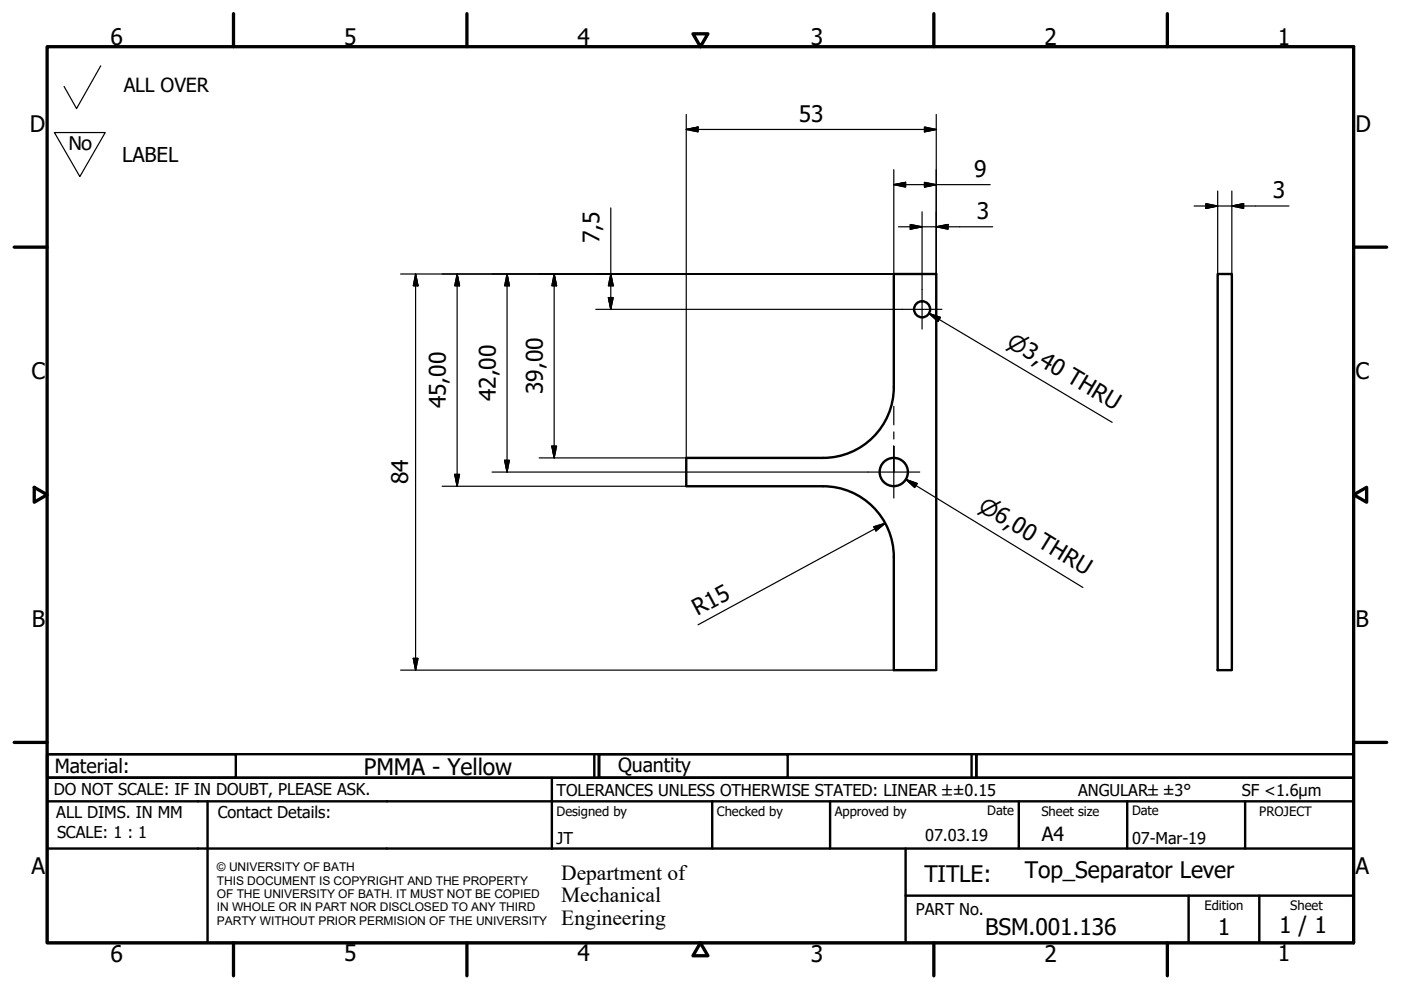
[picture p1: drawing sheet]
<svg xmlns="http://www.w3.org/2000/svg" width="297mm" height="210mm" viewBox="0 0 297 210" stroke-linecap="round" stroke-linejoin="round" font-family="sans-serif">
<!-- layer: Visible (ISO) -->
<g fill="none" stroke="#000" stroke-width=".51">
<path d="M258.2 58.1h3v84h-3zM189.5 82.1v-24h9v84h-9v-24a15 15 0 0 0-15-15h-29v-6h29a15 15 0 0 0 15-15"/>
<circle cx="195.5" cy="65.6" r="1.7"/>
<circle cx="189.5" cy="100.1" r="3"/>
</g>
<!-- layer: Border (ISO) -->
<g fill="none" stroke="#000" stroke-width=".7">
<path d="M10 9.9h277v190h-277zM49.5 2.9v7M99 2.9v7M146.9 7.2h3.2l-1.6 2.7zM198 2.9v7M247.5 2.9v7M3 52.4h7M287 52.4h7M7.3 103.3l2.7 1.6-2.7 1.6zM287 104.9l2.8-1.6v3.2zM3 157.4h7M287 157.4h7"/>
<path d="M49.5 199.9v7M99 199.9v7M148.5 199.9l1.6 2.7h-3.2zM198 199.9v7M247.5 199.9v7"/>
</g>
<!-- layer: Title (ISO) -->
<g fill="none" stroke="#000" stroke-width=".51">
<path d="M10 159.9h40v5h-40zM10 159.9h117v5h-117zM126 159.9v5M127 159.9h40v5h-40zM127 159.9h80v5h-80zM206 159.9v5M207 159.9h80v5h-80zM10 169.9v-5h277v5M10 169.9h277v30h-277zM10 179.9h277M44 169.9v30M117 164.9v15"/>
<path d="M151 169.9v10M176 169.9v10M192 179.9v20M216 169.9v10M239 169.9v10M264 169.9v10M192 189.9h95M252 189.9v10M267 189.9v10"/>
</g>
<!-- layer: Sketch Geometry (ISO) -->
<path d="M21.4 14l-5.2 9-2.6-4.7M11.5 28.1h10.8l-5.4 9.3z" fill="none" stroke="#000" stroke-width=".25"/>
<!-- layer: Dimension (ISO) -->
<g fill="none" stroke="#000" stroke-width=".25">
<path d="M145.5 27.4l2.5-.5v1.1zM145.5 27.4h53M145.5 24.3v72.8h-31.2M189.5 39.2l2.5-.5v1zM189.5 39.2h20.4M189.5 36v22.1M196 26.9l2.5 .5-2.5 .6zM196 38.7l2.5 .5-2.5 .5zM198.5 24.3v33.8h-113.6M88.1 58.1l.5 2.5h-1zM88.1 58.1v84M96.9 58.1l.5 2.5h-1z"/>
<path d="M96.9 58.1v45M107.5 58.1l.5 2.5h-1zM107.5 58.1v42M117.5 58.1l.5 2.5h-1zM117.5 58.1v39M129.5 58.1l.5 2.5h-1zM129.5 44.1v21.5M190.5 48.1h20M193 47.6l2.5 .5-2.5 .5zM195.5 44.9v16.5M198.5 48.1l2.5-.5v1zM253.2 43.7h20.1"/>
<path d="M255.7 43.2l2.5 .5-2.5 .5zM258.2 40.5v17.6M261.2 43.7l2.5-.5v1zM261.2 40.5v17.6M126.3 65.6h65M129 63.1h1l-.5 2.5zM107 97.6h1l-.5 2.5zM117 94.6h1l-.5 2.5zM93.7 103.1h51.8M96.4 100.6h1l-.5 2.5zM104.3 100.1h79.7M185.3 111.7l2.4-.8-2 1.7z"/>
<path d="M187.7 110.9l-39.7 21.6M87.6 139.6h1l-.5 2.5zM84.9 142.1h113.6"/>
</g>
<g fill="#000" stroke="#000" stroke-width=".25">
<path d="M145.5 27.4l2.5-.5zM145.5 27.4l2.5-.5v1.1zM189.5 39.2l2.5-.5zM189.5 39.2l2.5-.5v1zM196 28l2.5-.6zM196 26.9l2.5 .5-2.5 .6zM196 39.7l2.5-.5zM196 38.7l2.5 .5-2.5 .5zM193 48.6l2.5-.5zM193 47.6l2.5 .5-2.5 .5zM198.5 48.1l2.5-.5zM198.5 48.1l2.5-.5v1z"/>
<path d="M255.7 44.2l2.5-.5zM255.7 43.2l2.5 .5-2.5 .5zM261.2 43.7l2.5-.5zM261.2 43.7l2.5-.5v1zM88.1 58.1l.5 2.5zM88.1 58.1l.5 2.5h-1zM96.9 58.1l.5 2.5zM96.9 58.1l.5 2.5h-1zM107.5 58.1l.5 2.5zM107.5 58.1l.5 2.5h-1zM117.5 58.1l.5 2.5zM117.5 58.1l.5 2.5h-1z"/>
<path d="M129 63.1l.5 2.5zM129 63.1h1l-.5 2.5zM129.5 58.1l.5 2.5zM129.5 58.1l.5 2.5h-1zM107 97.6l.5 2.5zM107 97.6h1l-.5 2.5zM117 94.6l.5 2.5zM117 94.6h1l-.5 2.5zM96.4 100.6l.5 2.5zM96.4 100.6h1l-.5 2.5zM185.7 112.6l2-1.7zM185.3 111.7l2.4-.8-2 1.7z"/>
<path d="M87.6 139.6l.5 2.5zM87.6 139.6h1l-.5 2.5z"/>
</g>
<!-- layer: Center Mark (ISO) -->
<path d="M191.3 65.6h8.4M195.5 61.4v8.4M189.5 94.6v5.5v-5.5M189.5 86.1v4M189.5 91.6v1.5M184 100.1h11M189.5 100.1v5.5" fill="none" stroke="#000" stroke-width=".25"/>
<!-- layer: Symbol (ISO) -->
<path d="M197 66.5l2.4 .8-.5 .9zM197 66.5l38.8 23M192.1 101.7l2.4 .8-.6 .9zM192.1 101.7l37.5 22.9" fill="none" stroke="#000" stroke-width=".25"/>
<path d="M197 66.5l2.4 .8zM197 66.5l2.4 .8-.5 .9zM192.1 101.7l2.4 .8zM192.1 101.7l2.4 .8-.6 .9z" fill="#000" stroke="#000" stroke-width=".25"/>
<g font-size="4.8">
<text x="23.4" y="9.5">6</text>
<text x="72.9" y="9.5">5</text>
<text x="122.4" y="9.5">4</text>
<text x="171.9" y="9.5">3</text>
<text x="221.4" y="9.5">2</text>
<text x="270.9" y="9.5">1</text>
<text x="6.3" y="27.9">D</text>
<text x="169.4" y="25.8">53</text>
<text x="287.4" y="27.9">D</text>
<text x="206.5" y="37.6">9</text>
<text x="207.1" y="46.5">3</text>
<text x="269.9" y="42.1">3</text>
<text x="127.1" y="51.6" transform="rotate(-90 127.1 51.6)">7,5</text>
<text x="6.7" y="80.4">C</text>
<text x="115.1" y="83.6" transform="rotate(-90 115.1 83.6)">39,00</text>
<text x="287.4" y="80.4">C</text>
<text x="94.5" y="86.6" transform="rotate(-90 94.5 86.6)">45,00</text>
<text x="105.1" y="85.1" transform="rotate(-90 105.1 85.1)">42,00</text>
<text x="86.5" y="102.7" transform="rotate(-90 86.5 102.7)">84</text>
<text x="147.9" y="130.7" transform="rotate(-28 147.9 130.7)">R15</text>
<text x="6.8" y="132.9">B</text>
<text x="287.4" y="132.9">B</text>
<text x="77.2" y="164.2">PMMA - Yellow</text>
<text x="6.7" y="185.4">A</text>
<text x="287.4" y="185.4">A</text>
<text x="196" y="187">TITLE:</text>
<text x="217.3" y="186.2">Top_Separator Lever</text>
<text x="271.2" y="197.9">1 / 1</text>
<text x="23.4" y="203.9">6</text>
<text x="72.9" y="203.8">5</text>
<text x="122.4" y="203.8">4</text>
<text x="171.9" y="203.9">3</text>
<text x="208.9" y="198.2">BSM.001.136</text>
<text x="221.4" y="203.9">2</text>
<text x="258.2" y="198.2">1</text>
<text x="270.9" y="203.8">1</text>
</g>
<text font-size="4.7" x="14.4" y="31.9">No</text>
<g font-size="4.6">
<text x="213.2" y="73.3" transform="rotate(31 213.2 73.3)">⌀3,40 THRU</text>
<text x="207.2" y="108.1" transform="rotate(31 207.2 108.1)">⌀6,00 THRU</text>
<text x="119" y="186.5">Department of</text>
<text x="119" y="191.3">Mechanical</text>
<text x="119" y="196">Engineering</text>
</g>
<text font-size="4.3" x="25.9" y="34.3">LABEL</text>
<g font-size="4.1">
<text x="26.2" y="19.4">ALL OVER</text>
<text x="11.6" y="163.9">Material:</text>
<text x="131" y="163.7">Quantity</text>
<text x="220.9" y="178.4">A4</text>
</g>
<g font-size="3.5">
<text x="11.4" y="168.5">DO NOT SCALE: IF IN DOUBT, PLEASE ASK.</text>
<text x="11.9" y="173.5">ALL DIMS. IN MM</text>
<text x="46.2" y="173.5">Contact Details:</text>
<text x="118" y="168.8">TOLERANCES UNLESS OTHERWISE STATED: LINEAR ±±0.15</text>
<text x="228.6" y="168.8">ANGULAR±±3°</text>
<text x="263.3" y="168.8">SF &lt;1.6µm</text>
<text x="12.1" y="177.6">SCALE: 1 : 1</text>
<text x="118" y="178.9">JT</text>
<text x="196.2" y="178.3">07.03.19</text>
<text x="240" y="178.9">07-Mar-19</text>
<text x="194.2" y="194.1">PART No.</text>
</g>
<g font-size="2.8">
<text x="118" y="173">Designed by</text>
<text x="152" y="173">Checked by</text>
<text x="177" y="173">Approved by</text>
<text x="209.3" y="172.9">Date</text>
<text x="220.8" y="173">Sheet size</text>
<text x="240" y="172.9">Date</text>
<text x="267" y="172.9">PROJECT</text>
<text x="255.4" y="193">Edition</text>
<text x="273.6" y="193">Sheet</text>
</g>
<g font-size="2.5">
<text x="46" y="184.7">© UNIVERSITY OF BATH</text>
<text x="46" y="187.6">THIS DOCUMENT IS COPYRIGHT AND THE PROPERTY</text>
<text x="46" y="190.4">OF THE UNIVERSITY OF BATH. IT MUST NOT BE COPIED</text>
<text x="46" y="193.2">IN WHOLE OR IN PART NOR DISCLOSED TO ANY THIRD</text>
<text x="46" y="196.1">PARTY WITHOUT PRIOR PERMISION OF THE UNIVERSITY</text>
</g>
</svg>
